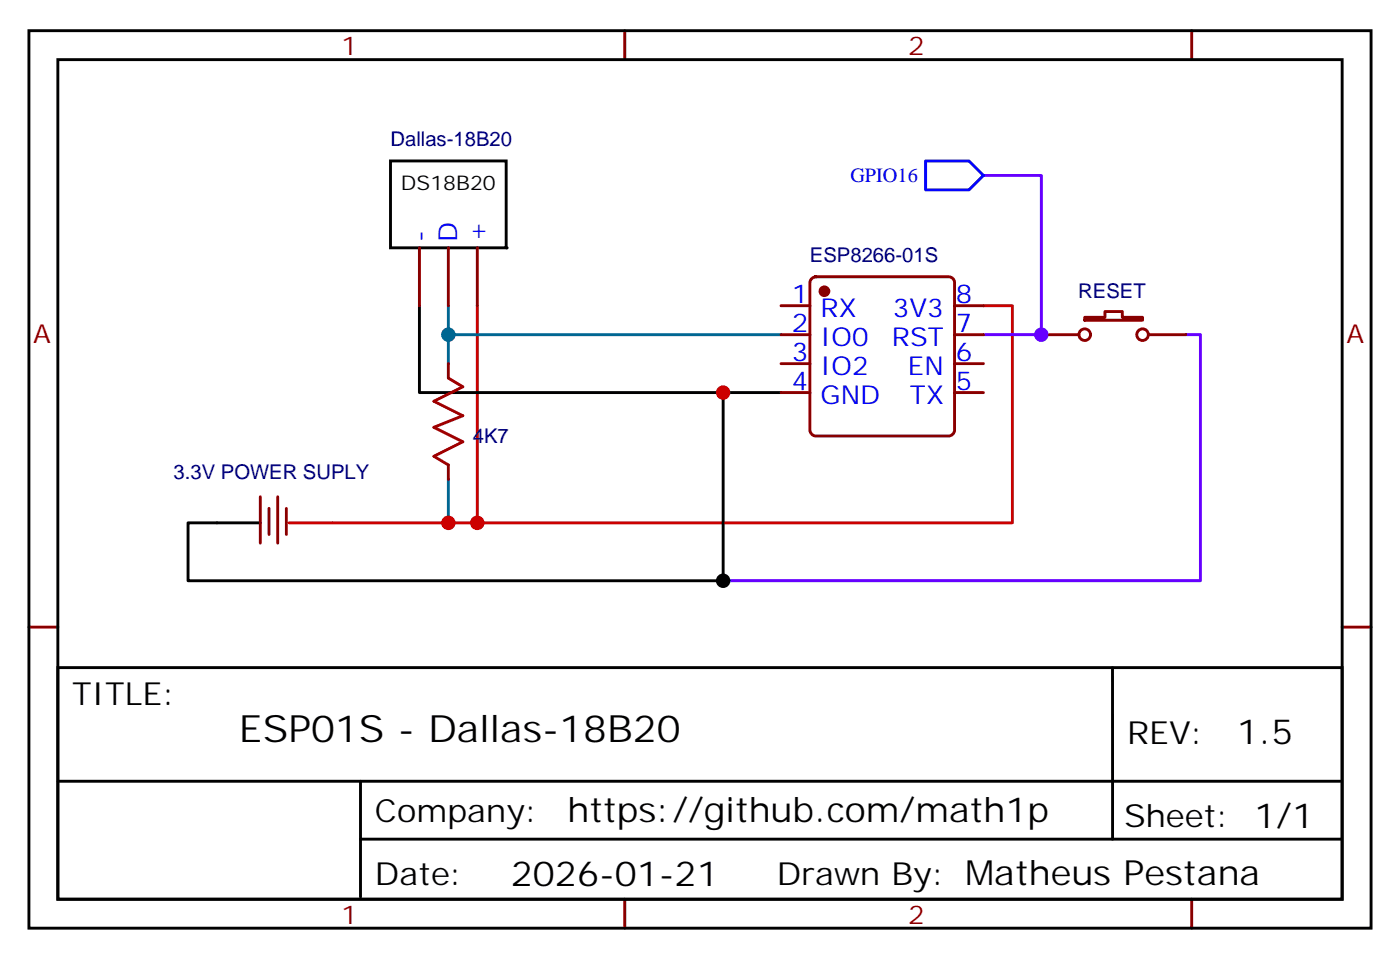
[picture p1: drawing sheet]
<svg xmlns="http://www.w3.org/2000/svg" width="171mm" height="117mm" viewBox="0 0 171 117" stroke-linecap="round" stroke-linejoin="round" font-family="sans-serif">
<g fill="none" stroke="#870000" stroke-width=".35">
<path d="M76.2 3.7v3.6M145.3 3.7v3.6M51.2 30.2v7.1M54.7 30.2v7.1M58.2 30.2v7.1M95.2 37.3h3.6M99 33.9l.5-.2h16.2a.71 .71 0 0 1 .7 .7v18a.76 .76 0 0 1-.7 .7h-16.2a.76 .76 0 0 1-.7-.7v-18zM116.4 37.3h3.5M132.3 38.7h2.5v-.7h2.1v.7h2.4v.3h-7zM54.7 44.3v1.8M54.7 56.7v1.7M95.2 40.8h3.6"/>
<path d="M95.2 44.3h3.6M95.2 47.8h3.6M116.4 40.8h3.5M116.4 44.3h3.5M116.4 47.8h3.5M127 40.8h4.6M140.1 40.8h4.5M3.5 76.4h3.6M31.7 60.5v5.7M32.8 61.9v3.2M33.9 60.5v5.7M34.9 61.9v3.2"/>
<path d="M163.7 76.4h3.5M76.2 109.6v3.5M145.3 109.6v3.5"/>
<circle cx="132.3" cy="40.8" r=".71"/>
<circle cx="139.3" cy="40.8" r=".71"/>
</g>
<path d="M3.5 3.7h163.7v109.4h-163.7zM7.1 7.3h156.6v102.3h-156.6zM47.6 19.6h14.1v10.6h-14.1zM51.2 37.3v10.5h44M88.2 47.8v23h-65.3v-7.1h8.8M7.1 81.4h156.6v28.2h-156.6zM7.1 95.2h156.5M44 95.2v14.1M135.7 81.4v20.9M44 102.3h119.6" fill="none" stroke="#000" stroke-width=".35"/>
<path d="M58.2 37.3v26.4h-22.9M119.9 37.3h3.6v26.4h-65.3" fill="none" stroke="#c00" stroke-width=".35"/>
<path d="M54.7 37.3v3.5h40.5M54.7 58.4v5.3M54.7 40.8v3.5" fill="none" stroke="#069" stroke-width=".35"/>
<path d="M119.9 21.4h7.1v19.4h-7.1M144.6 40.8h1.8v30h-58.2" fill="none" stroke="#60f" stroke-width=".35"/>
<path d="M112.9 19.6h5.3l1.7 1.8-1.7 1.7h-5.3z" fill="none" stroke="#00f" stroke-width=".35"/>
<path d="M54.7 46.1l1.7 1-3.5 1.8 3.5 1.8-3.5 1.4 3.5 1.7-3.5 1.8 1.8 1.1" fill="none" stroke="#a10000" stroke-width=".35"/>
<circle cx="61.7" cy="30.2" r=".18" fill="#000"/>
<circle cx="100.5" cy="35.5" r=".53" fill="#870000" stroke="#870000" stroke-width=".35"/>
<circle cx="54.7" cy="63.7" r=".88" fill="#c00"/>
<circle cx="54.7" cy="40.8" r=".88" fill="#066"/>
<circle cx="88.2" cy="70.8" r=".88" fill="#000"/>
<circle cx="127" cy="40.8" r=".88" fill="#60f"/>
<g fill="#c00">
<circle cx="58.2" cy="63.7" r=".88"/>
<circle cx="88.2" cy="47.8" r=".88"/>
</g>
<text font-size="4.6" x="29.1" y="90.4">ESP01S - Dallas-18B20</text>
<g font-size="4.2">
<text x="150.9" y="90.6">1.5</text>
<text x="69.2" y="100.2">https://github.com/math1p</text>
<text x="62.3" y="108">2026-01-21</text>
</g>
<g font-size="3.9">
<text x="8.8" y="85.9">TITLE:</text>
<text x="137.4" y="90.6">REV:</text>
<text x="45.7" y="100.1">Company:</text>
<text x="137.1" y="100.8">Sheet: 1/1</text>
<text x="45.7" y="107.8">Date:</text>
<text x="94.8" y="107.9">Drawn By: Matheus Pestana</text>
</g>
<g font-size="3.2" fill="#800">
<text x="41.6" y="6.7">1</text>
<text x="110.8" y="6.7">2</text>
<text x="4.1" y="41.8">A</text>
<text x="164.2" y="41.8">A</text>
<text x="41.6" y="112.6">1</text>
<text x="110.8" y="112.6">2</text>
</g>
<g font-size="3.2" fill="#00f">
<text x="52.2" y="29.5" transform="rotate(-90 52.2 29.5)">-</text>
<text x="55.7" y="29.5" transform="rotate(-90 55.7 29.5)">D</text>
<text x="59.3" y="29.5" transform="rotate(-90 59.3 29.5)">+</text>
<text x="96.6" y="36.9">1</text>
<text x="96.6" y="40.4">2</text>
<text x="100.1" y="38.7">RX</text>
<text x="108.9" y="38.7">3V3</text>
<text x="116.6" y="40.4">7</text>
<text x="116.6" y="36.9">8</text>
<text x="96.6" y="44">3</text>
<text x="96.6" y="47.5">4</text>
<text x="100.1" y="42.2">IO0</text>
<text x="100.1" y="45.7">IO2</text>
<text x="108.8" y="42.2">RST</text>
<text x="110.7" y="45.7">EN</text>
<text x="116.6" y="47.5">5</text>
<text x="116.6" y="44">6</text>
<text x="100.1" y="49.2">GND</text>
<text x="111" y="49.2">TX</text>
</g>
<g font-size="2.5" fill="#000080">
<text x="47.6" y="17.9">Dallas-18B20</text>
<text x="98.8" y="32">ESP8266-01S</text>
<text x="131.5" y="36.4">RESET</text>
<text x="21.2" y="58.4">3.3V POWER SUPLY</text>
<text x="57.7" y="54">4K7</text>
</g>
<text font-size="2.5" x="48.9" y="23.1">DS18B20</text>
<text font-size="2.5" fill="#00f" x="103.7" y="22.2">GPIO16</text>
</svg>
